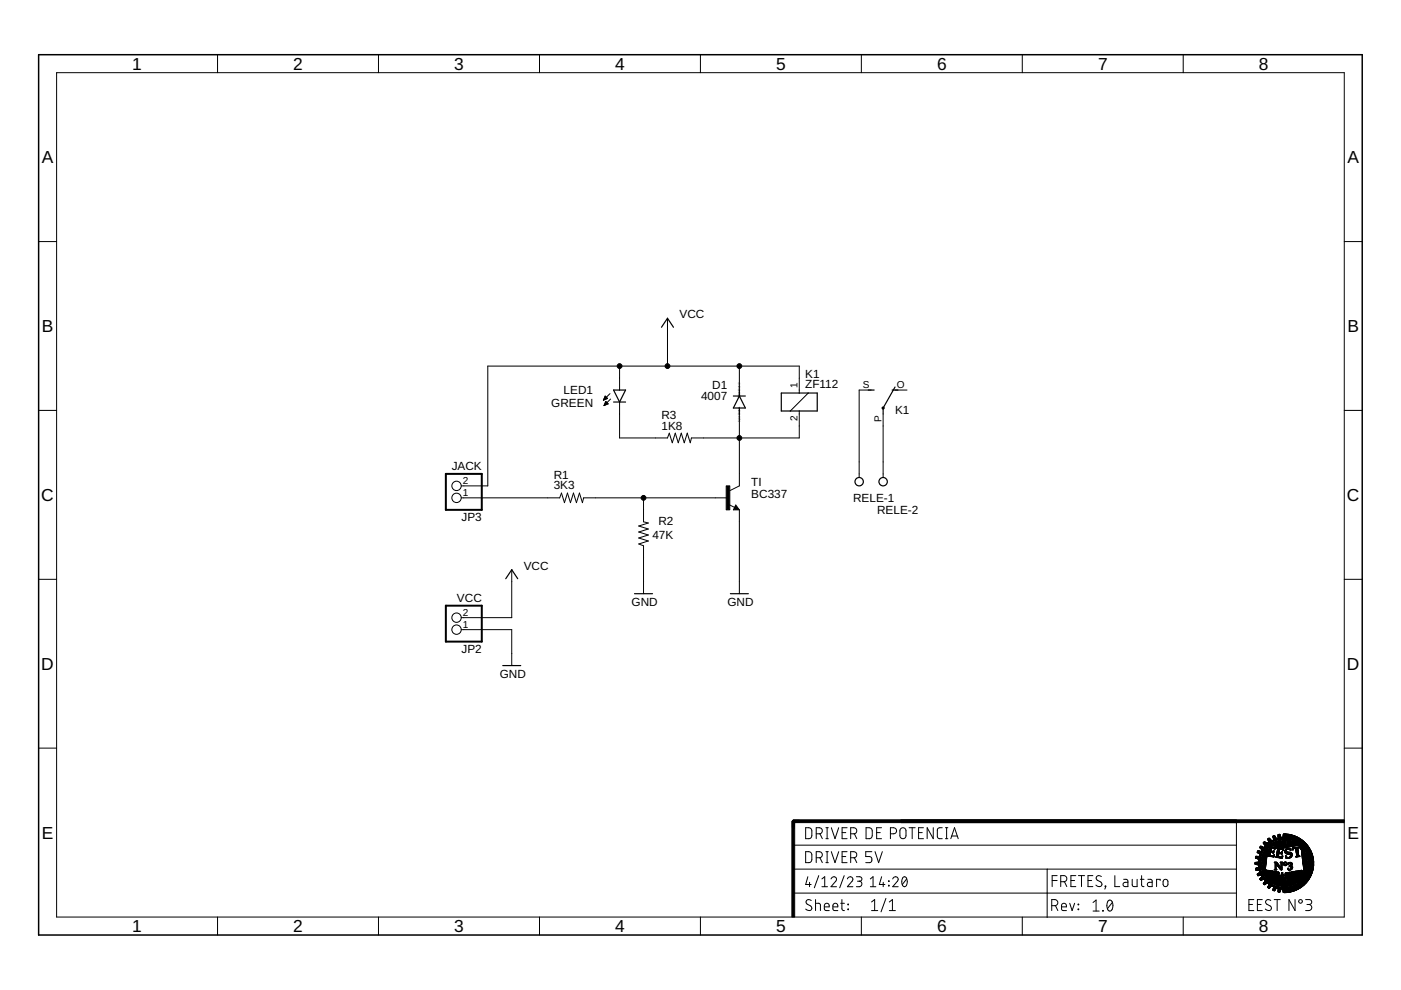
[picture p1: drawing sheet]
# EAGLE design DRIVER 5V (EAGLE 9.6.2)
CDESIGNER: FRETES, Lautaro; CNAME: DRIVER DE POTENCIA; CREVISION: 1.0; CSCHO: EEST N°3

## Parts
D1  4007  1N4148DO35-10  [DO35-10]
JP2  VCC  PINHD-1X2  [1X02]
JP3  JACK  PINHD-1X2  [1X02]
K1  ZF112  [ZF112]
LED1  GREEN  LED5MM  [LED5MM]
R1  3K3  R-US_0207/10  [0207/10]
R2  47K  R-US_0207/10  [0207/10]
R3  1K8  R-US_0207/10  [0207/10]
RELE  W237-02P  [W237-132]
TI  BC337  2N4124-NPN-TO92-CBE  [TO92-CBE]
U$1  LOGO_EEST_N3  [LOGO_EEST_N3_250]

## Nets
GND: JP2.1 R2.1 TI.E
N$1: JP3.1 R1.1
N$2: R1.2 R2.2 TI.B
N$3: D1.A K1.2 R3.2 TI.C
N$4: LED1.K(C) R3.1
N$5: K1.S(2:S) RELE.1
N$6: K1.P(2:P) RELE.2
VCC: D1.C JP2.2 JP3.2 K1.1 LED1.A
Unconnected: K1.O(2:O)
